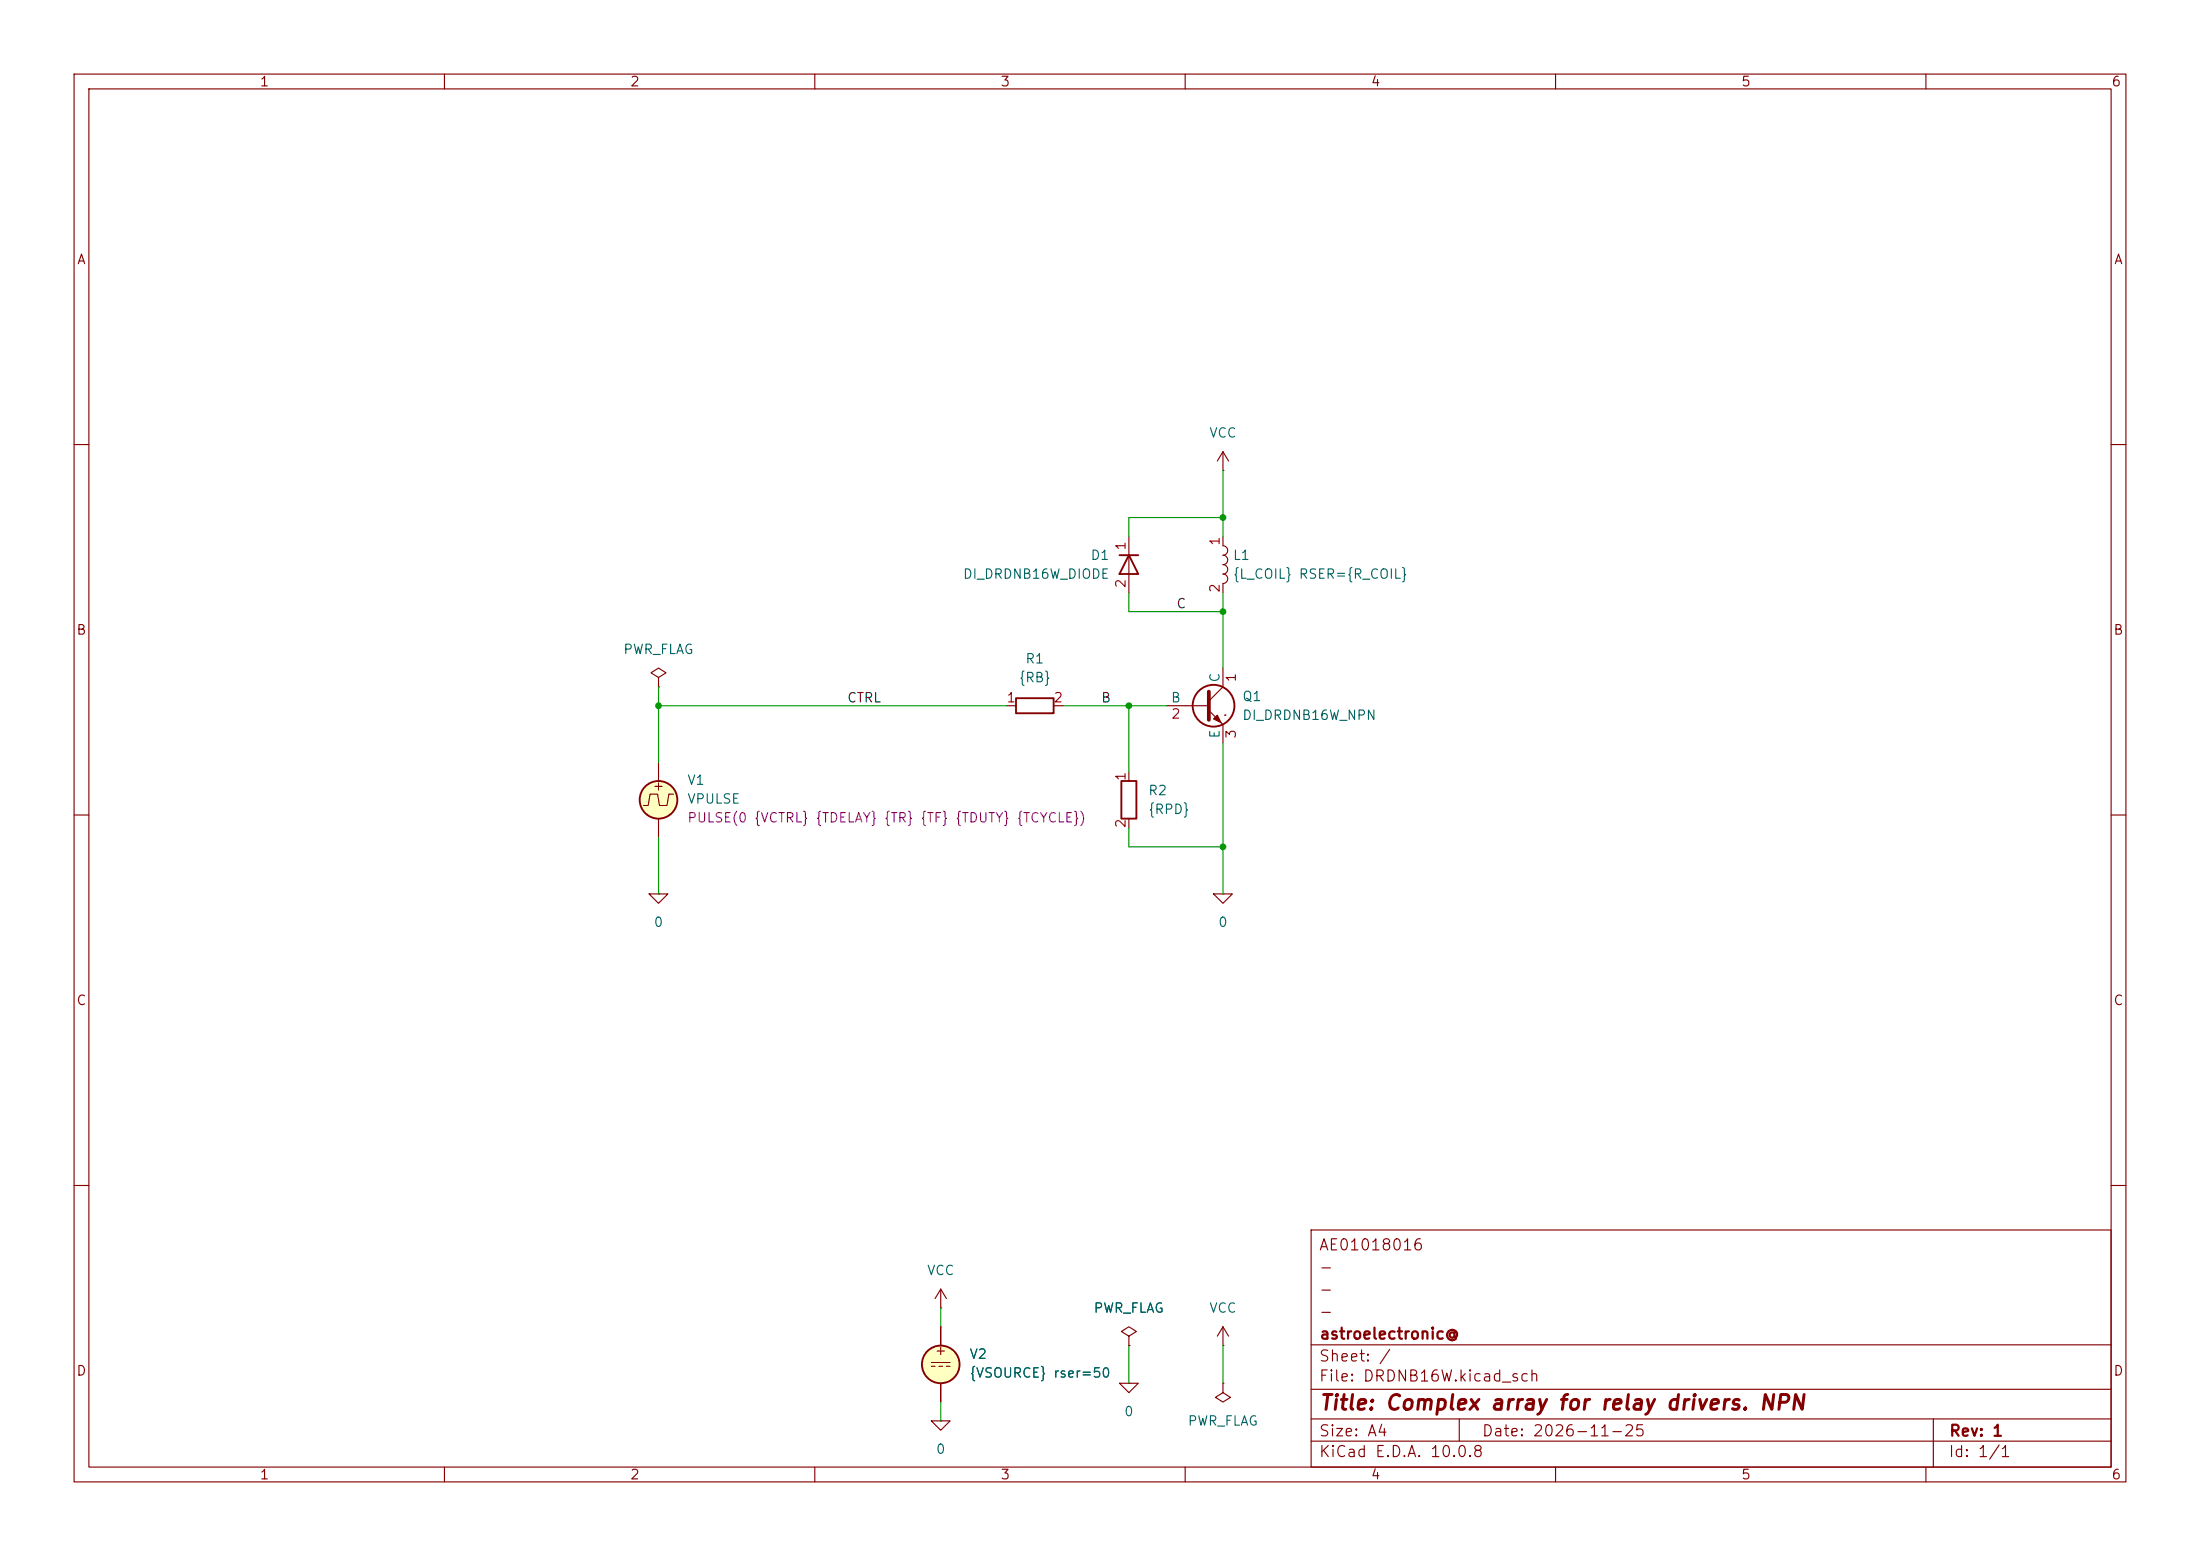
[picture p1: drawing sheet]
(kicad_sch
 (version 20260306)
 (generator "eeschema")
 (generator_version "10.0")
 (paper "A4")
 (title_block
  (title "Complex array for relay drivers. NPN")
  (date "2026-11-25")
  (rev "1")
  (company "astroelectronic@")
  (comment 1 "-")
  (comment 2 "-")
  (comment 3 "-")
  (comment 4 "AE01018016"))
 (lib_symbols
  (symbol "DRDNB16W:0"
   (power global)
   (pin_numbers (hide yes))
   (pin_names
    (offset 0) (hide yes)) (exclude_from_sim no) (in_bom yes) (on_board yes)
   (in_pos_files yes)
   (duplicate_pin_numbers_are_jumpers no)
   (property "Reference" "#GND" (at 0 -5.08 0) (show_name no) (do_not_autoplace no) (hide yes) (effects (font (size 1.27 1.27))))
   (property "Value" "0" (at 0 -2.54 0) (show_name no) (do_not_autoplace no) (effects (font (size 1.27 1.27))))
   (property "Footprint" "" (at 0 0 0) (show_name no) (do_not_autoplace no) (hide yes) (effects (font (size 1.27 1.27))))
   (property "Datasheet" "https://ngspice.sourceforge.io/docs/ngspice-html-manual/manual.xhtml#subsec_Circuit_elements__device" (at 0 -10.16 0) (show_name no) (do_not_autoplace no) (hide yes) (effects (font (size 1.27 1.27))))
   (property "Description" "0V reference potential for simulation" (at 0 -7.62 0) (show_name no) (do_not_autoplace no) (hide yes) (effects (font (size 1.27 1.27))))
   (symbol "0_0_1"
    (polyline (pts (xy -1.27 0) (xy 0 -1.27) (xy 1.27 0) (xy -1.27 0)) (stroke (width 0) (type default)) (fill (type none))))
   (symbol "0_1_1"
    (pin power_in line (at 0 0 0) (length 0) (name "" (effects (font (size 1.016 1.016)))) (number "1" (effects (font (size 1.016 1.016))))))
   (embedded_fonts no))
  (symbol "DRDNB16W:D"
   (pin_names
    (offset 1.016) (hide yes)) (exclude_from_sim no) (in_bom yes) (on_board yes)
   (in_pos_files yes)
   (duplicate_pin_numbers_are_jumpers no)
   (property "Reference" "D" (at 0 2.54 0) (show_name no) (do_not_autoplace no) (effects (font (size 1.27 1.27))))
   (property "Value" "D" (at 0 -2.54 0) (show_name no) (do_not_autoplace no) (effects (font (size 1.27 1.27))))
   (property "Footprint" "" (at 0 0 0) (show_name no) (do_not_autoplace no) (hide yes) (effects (font (size 1.27 1.27))))
   (property "Datasheet" "https://ngspice.sourceforge.io/docs/ngspice-html-manual/manual.xhtml#cha_DIODEs" (at 0 0 0) (show_name no) (do_not_autoplace no) (hide yes) (effects (font (size 1.27 1.27))))
   (property "Description" "Diode for simulation or PCB" (at 0 0 0) (show_name no) (do_not_autoplace no) (hide yes) (effects (font (size 1.27 1.27))))
   (property "Sim.Device" "D" (at 0 0 0) (show_name no) (do_not_autoplace no) (hide yes) (effects (font (size 1.27 1.27))))
   (property "Sim.Pins" "1=K 2=A" (at 0 0 0) (show_name no) (do_not_autoplace no) (hide yes) (effects (font (size 1.27 1.27))))
   (property "Sim.Params" "rs=50m cjo=10p" (at 0 0 0) (show_name no) (do_not_autoplace no) (hide yes) (effects (font (size 1.27 1.27))))
   (symbol "D_0_1"
    (polyline (pts (xy -1.27 1.27) (xy -1.27 -1.27)) (stroke (width 0.254) (type default)) (fill (type none)))
    (polyline (pts (xy 1.27 1.27) (xy 1.27 -1.27) (xy -1.27 0) (xy 1.27 1.27)) (stroke (width 0.254) (type default)) (fill (type none)))
    (polyline (pts (xy 1.27 0) (xy -1.27 0)) (stroke (width 0) (type default)) (fill (type none))))
   (symbol "D_1_1"
    (pin passive line (at -3.81 0 0) (length 2.54) (name "K" (effects (font (size 1.27 1.27)))) (number "1" (effects (font (size 1.27 1.27)))))
    (pin passive line (at 3.81 0 180) (length 2.54) (name "A" (effects (font (size 1.27 1.27)))) (number "2" (effects (font (size 1.27 1.27))))))
   (embedded_fonts no))
  (symbol "DRDNB16W:L"
   (pin_names
    (offset 1.016) (hide yes)) (exclude_from_sim no) (in_bom yes) (on_board yes)
   (in_pos_files yes)
   (duplicate_pin_numbers_are_jumpers no)
   (property "Reference" "L" (at -1.27 0 90) (show_name no) (do_not_autoplace no) (effects (font (size 1.27 1.27))))
   (property "Value" "L" (at 1.905 0 90) (show_name no) (do_not_autoplace no) (effects (font (size 1.27 1.27))))
   (property "Footprint" "" (at 0 0 0) (show_name no) (do_not_autoplace no) (hide yes) (effects (font (size 1.27 1.27))))
   (property "Datasheet" "" (at 0 0 0) (show_name no) (do_not_autoplace no) (hide yes) (effects (font (size 1.27 1.27))))
   (property "Description" "Inductor" (at 0 0 0) (show_name no) (do_not_autoplace no) (hide yes) (effects (font (size 1.27 1.27))))
   (symbol "L_0_1"
    (arc (start 0 2.54) (mid 0.6323 1.905) (end 0 1.27) (stroke (width 0) (type default)) (fill (type none)))
    (arc (start 0 1.27) (mid 0.6323 0.635) (end 0 0) (stroke (width 0) (type default)) (fill (type none)))
    (arc (start 0 0) (mid 0.6323 -0.635) (end 0 -1.27) (stroke (width 0) (type default)) (fill (type none)))
    (arc (start 0 -1.27) (mid 0.6323 -1.905) (end 0 -2.54) (stroke (width 0) (type default)) (fill (type none))))
   (symbol "L_1_1"
    (pin passive line (at 0 3.81 270) (length 1.27) (name "1" (effects (font (size 1.27 1.27)))) (number "1" (effects (font (size 1.27 1.27)))))
    (pin passive line (at 0 -3.81 90) (length 1.27) (name "2" (effects (font (size 1.27 1.27)))) (number "2" (effects (font (size 1.27 1.27))))))
   (embedded_fonts no))
  (symbol "DRDNB16W:NPN"
   (pin_names
    (offset 0)) (exclude_from_sim no) (in_bom yes) (on_board yes)
   (in_pos_files yes)
   (duplicate_pin_numbers_are_jumpers no)
   (property "Reference" "Q" (at -2.54 7.62 0) (show_name no) (do_not_autoplace no) (effects (font (size 1.27 1.27))))
   (property "Value" "NPN" (at -2.54 5.08 0) (show_name no) (do_not_autoplace no) (effects (font (size 1.27 1.27))))
   (property "Footprint" "" (at 63.5 0 0) (show_name no) (do_not_autoplace no) (hide yes) (effects (font (size 1.27 1.27))))
   (property "Datasheet" "https://ngspice.sourceforge.io/docs/ngspice-html-manual/manual.xhtml#cha_BJTs" (at 63.5 0 0) (show_name no) (do_not_autoplace no) (hide yes) (effects (font (size 1.27 1.27))))
   (property "Description" "Bipolar transistor symbol for simulation only, substrate tied to the emitter" (at 0 0 0) (show_name no) (do_not_autoplace no) (hide yes) (effects (font (size 1.27 1.27))))
   (property "Sim.Device" "NPN" (at 0 0 0) (show_name no) (do_not_autoplace no) (hide yes) (effects (font (size 1.27 1.27))))
   (property "Sim.Type" "GUMMELPOON" (at 0 0 0) (show_name no) (do_not_autoplace no) (hide yes) (effects (font (size 1.27 1.27))))
   (property "Sim.Pins" "1=C 2=B 3=E" (at 0 0 0) (show_name no) (do_not_autoplace no) (hide yes) (effects (font (size 1.27 1.27))))
   (symbol "NPN_0_1"
    (polyline (pts (xy -2.54 0) (xy 0.635 0)) (stroke (width 0.1524) (type default)) (fill (type none)))
    (polyline (pts (xy 0.635 1.905) (xy 0.635 -1.905) (xy 0.635 -1.905)) (stroke (width 0.508) (type default)) (fill (type none)))
    (polyline (pts (xy 0.635 0.635) (xy 2.54 2.54)) (stroke (width 0) (type default)) (fill (type none)))
    (polyline (pts (xy 0.635 -0.635) (xy 2.54 -2.54) (xy 2.54 -2.54)) (stroke (width 0) (type default)) (fill (type none)))
    (circle (center 1.27 0) (radius 2.8194) (stroke (width 0.254) (type default)) (fill (type none)))
    (polyline (pts (xy 1.27 -1.778) (xy 1.778 -1.27) (xy 2.286 -2.286) (xy 1.27 -1.778) (xy 1.27 -1.778)) (stroke (width 0) (type default)) (fill (type outline)))
    (polyline (pts (xy 2.794 -1.27) (xy 2.794 -1.27)) (stroke (width 0.1524) (type default)) (fill (type none)))
    (polyline (pts (xy 2.794 -1.27) (xy 2.794 -1.27)) (stroke (width 0.1524) (type default)) (fill (type none))))
   (symbol "NPN_1_1"
    (pin open_collector line (at 2.54 5.08 270) (length 2.54) (name "C" (effects (font (size 1.27 1.27)))) (number "1" (effects (font (size 1.27 1.27)))))
    (pin input line (at -5.08 0 0) (length 2.54) (name "B" (effects (font (size 1.27 1.27)))) (number "2" (effects (font (size 1.27 1.27)))))
    (pin open_emitter line (at 2.54 -5.08 90) (length 2.54) (name "E" (effects (font (size 1.27 1.27)))) (number "3" (effects (font (size 1.27 1.27))))))
   (embedded_fonts no))
  (symbol "DRDNB16W:PWR_FLAG"
   (power global)
   (pin_numbers (hide yes))
   (pin_names
    (offset 0) (hide yes)) (exclude_from_sim no) (in_bom yes) (on_board yes)
   (in_pos_files yes)
   (duplicate_pin_numbers_are_jumpers no)
   (property "Reference" "#FLG" (at 0 1.905 0) (show_name no) (do_not_autoplace no) (hide yes) (effects (font (size 1.27 1.27))))
   (property "Value" "PWR_FLAG" (at 0 3.81 0) (show_name no) (do_not_autoplace no) (effects (font (size 1.27 1.27))))
   (property "Footprint" "" (at 0 0 0) (show_name no) (do_not_autoplace no) (hide yes) (effects (font (size 1.27 1.27))))
   (property "Datasheet" "" (at 0 0 0) (show_name no) (do_not_autoplace no) (hide yes) (effects (font (size 1.27 1.27))))
   (property "Description" "Special symbol for telling ERC where power comes from" (at 0 0 0) (show_name no) (do_not_autoplace no) (hide yes) (effects (font (size 1.27 1.27))))
   (symbol "PWR_FLAG_0_0"
    (pin power_out line (at 0 0 90) (length 0) (name "" (effects (font (size 1.27 1.27)))) (number "1" (effects (font (size 1.27 1.27))))))
   (symbol "PWR_FLAG_0_1"
    (polyline (pts (xy 0 0) (xy 0 1.27) (xy -1.016 1.905) (xy 0 2.54) (xy 1.016 1.905) (xy 0 1.27)) (stroke (width 0) (type default)) (fill (type none))))
   (embedded_fonts no))
  (symbol "DRDNB16W:R"
   (pin_names
    (offset 0)) (exclude_from_sim no) (in_bom yes) (on_board yes)
   (in_pos_files yes)
   (duplicate_pin_numbers_are_jumpers no)
   (property "Reference" "R" (at 2.032 0 90) (show_name no) (do_not_autoplace no) (effects (font (size 1.27 1.27))))
   (property "Value" "R" (at 0 0 90) (show_name no) (do_not_autoplace no) (effects (font (size 1.27 1.27))))
   (property "Footprint" "" (at -1.778 0 90) (show_name no) (do_not_autoplace no) (hide yes) (effects (font (size 1.27 1.27))))
   (property "Datasheet" "" (at 0 0 0) (show_name no) (do_not_autoplace no) (hide yes) (effects (font (size 1.27 1.27))))
   (property "Description" "Resistor" (at 0 0 0) (show_name no) (do_not_autoplace no) (hide yes) (effects (font (size 1.27 1.27))))
   (symbol "R_0_1"
    (rectangle (start -1.016 -2.54) (end 1.016 2.54) (stroke (width 0.254) (type default)) (fill (type none))))
   (symbol "R_1_1"
    (pin passive line (at 0 3.81 270) (length 1.27) (name "" (effects (font (size 1.27 1.27)))) (number "1" (effects (font (size 1.27 1.27)))))
    (pin passive line (at 0 -3.81 90) (length 1.27) (name "" (effects (font (size 1.27 1.27)))) (number "2" (effects (font (size 1.27 1.27))))))
   (embedded_fonts no))
  (symbol "DRDNB16W:VCC"
   (power global)
   (pin_numbers (hide yes))
   (pin_names
    (offset 0) (hide yes)) (exclude_from_sim no) (in_bom yes) (on_board yes)
   (in_pos_files yes)
   (duplicate_pin_numbers_are_jumpers no)
   (property "Reference" "#PWR" (at 0 -3.81 0) (show_name no) (do_not_autoplace no) (hide yes) (effects (font (size 1.27 1.27))))
   (property "Value" "VCC" (at 0 3.556 0) (show_name no) (do_not_autoplace no) (effects (font (size 1.27 1.27))))
   (property "Footprint" "" (at 0 0 0) (show_name no) (do_not_autoplace no) (hide yes) (effects (font (size 1.27 1.27))))
   (property "Datasheet" "" (at 0 0 0) (show_name no) (do_not_autoplace no) (hide yes) (effects (font (size 1.27 1.27))))
   (property "Description" "Power symbol creates a global label with name \"VCC\"" (at 0 0 0) (show_name no) (do_not_autoplace no) (hide yes) (effects (font (size 1.27 1.27))))
   (symbol "VCC_0_1"
    (polyline (pts (xy -0.762 1.27) (xy 0 2.54)) (stroke (width 0) (type default)) (fill (type none)))
    (polyline (pts (xy 0 2.54) (xy 0.762 1.27)) (stroke (width 0) (type default)) (fill (type none)))
    (polyline (pts (xy 0 0) (xy 0 2.54)) (stroke (width 0) (type default)) (fill (type none))))
   (symbol "VCC_1_1"
    (pin power_in line (at 0 0 90) (length 0) (name "" (effects (font (size 1.27 1.27)))) (number "1" (effects (font (size 1.27 1.27))))))
   (embedded_fonts no))
  (symbol "DRDNB16W:VDC"
   (pin_numbers (hide yes))
   (pin_names
    (offset 0.0254)) (exclude_from_sim no) (in_bom yes) (on_board yes)
   (in_pos_files yes)
   (duplicate_pin_numbers_are_jumpers no)
   (property "Reference" "V" (at 2.54 2.54 0) (show_name no) (do_not_autoplace no) (effects (font (size 1.27 1.27)) (justify left)))
   (property "Value" "1" (at 2.54 0 0) (show_name no) (do_not_autoplace no) (effects (font (size 1.27 1.27)) (justify left)))
   (property "Footprint" "" (at 0 0 0) (show_name no) (do_not_autoplace no) (hide yes) (effects (font (size 1.27 1.27))))
   (property "Datasheet" "https://ngspice.sourceforge.io/docs/ngspice-html-manual/manual.xhtml#sec_Independent_Sources_for" (at 0 0 0) (show_name no) (do_not_autoplace no) (hide yes) (effects (font (size 1.27 1.27))))
   (property "Description" "Voltage source, DC" (at 0 0 0) (show_name no) (do_not_autoplace no) (hide yes) (effects (font (size 1.27 1.27))))
   (property "Sim.Pins" "1=+ 2=-" (at 0 0 0) (show_name no) (do_not_autoplace no) (hide yes) (effects (font (size 1.27 1.27))))
   (property "Sim.Type" "DC" (at 0 0 0) (show_name no) (do_not_autoplace no) (hide yes) (effects (font (size 1.27 1.27))))
   (property "Sim.Device" "V" (at 0 0 0) (show_name no) (do_not_autoplace no) (hide yes) (effects (font (size 1.27 1.27)) (justify left)))
   (symbol "VDC_0_0"
    (polyline (pts (xy -1.27 0.254) (xy 1.27 0.254)) (stroke (width 0) (type default)) (fill (type none)))
    (polyline (pts (xy -0.762 -0.254) (xy -1.27 -0.254)) (stroke (width 0) (type default)) (fill (type none)))
    (polyline (pts (xy 0.254 -0.254) (xy -0.254 -0.254)) (stroke (width 0) (type default)) (fill (type none)))
    (polyline (pts (xy 1.27 -0.254) (xy 0.762 -0.254)) (stroke (width 0) (type default)) (fill (type none)))
    (text "+" (at 0 1.905 0) (effects (font (size 1.27 1.27)))))
   (symbol "VDC_0_1"
    (circle (center 0 0) (radius 2.54) (stroke (width 0.254) (type default)) (fill (type background))))
   (symbol "VDC_1_1"
    (pin passive line (at 0 5.08 270) (length 2.54) (name "" (effects (font (size 1.27 1.27)))) (number "1" (effects (font (size 1.27 1.27)))))
    (pin passive line (at 0 -5.08 90) (length 2.54) (name "" (effects (font (size 1.27 1.27)))) (number "2" (effects (font (size 1.27 1.27))))))
   (embedded_fonts no))
  (symbol "DRDNB16W:VPULSE"
   (pin_numbers (hide yes))
   (pin_names
    (offset 0.0254)) (exclude_from_sim no) (in_bom yes) (on_board yes)
   (in_pos_files yes)
   (duplicate_pin_numbers_are_jumpers no)
   (property "Reference" "V" (at 2.54 2.54 0) (show_name no) (do_not_autoplace no) (effects (font (size 1.27 1.27)) (justify left)))
   (property "Value" "VPULSE" (at 2.54 0 0) (show_name no) (do_not_autoplace no) (effects (font (size 1.27 1.27)) (justify left)))
   (property "Footprint" "" (at 0 0 0) (show_name no) (do_not_autoplace no) (hide yes) (effects (font (size 1.27 1.27))))
   (property "Datasheet" "https://ngspice.sourceforge.io/docs/ngspice-html-manual/manual.xhtml#sec_Independent_Sources_for" (at 0 0 0) (show_name no) (do_not_autoplace no) (hide yes) (effects (font (size 1.27 1.27))))
   (property "Description" "Voltage source, pulse" (at 0 0 0) (show_name no) (do_not_autoplace no) (hide yes) (effects (font (size 1.27 1.27))))
   (property "Sim.Pins" "1=+ 2=-" (at 0 0 0) (show_name no) (do_not_autoplace no) (hide yes) (effects (font (size 1.27 1.27))))
   (property "Sim.Type" "PULSE" (at 0 0 0) (show_name no) (do_not_autoplace no) (hide yes) (effects (font (size 1.27 1.27))))
   (property "Sim.Device" "V" (at 0 0 0) (show_name no) (do_not_autoplace no) (hide yes) (effects (font (size 1.27 1.27)) (justify left)))
   (property "Sim.Params" "y1=0 y2=1 td=2n tr=2n tf=2n tw=50n per=100n" (at 2.54 -2.54 0) (show_name no) (do_not_autoplace no) (effects (font (size 1.27 1.27)) (justify left)))
   (symbol "VPULSE_0_0"
    (polyline (pts (xy -2.032 -0.762) (xy -1.397 -0.762) (xy -1.143 0.762) (xy -0.127 0.762) (xy 0.127 -0.762) (xy 1.143 -0.762) (xy 1.397 0.762) (xy 2.032 0.762)) (stroke (width 0) (type default)) (fill (type none)))
    (text "+" (at 0 1.905 0) (effects (font (size 1.27 1.27)))))
   (symbol "VPULSE_0_1"
    (circle (center 0 0) (radius 2.54) (stroke (width 0.254) (type default)) (fill (type background))))
   (symbol "VPULSE_1_1"
    (pin passive line (at 0 5.08 270) (length 2.54) (name "" (effects (font (size 1.27 1.27)))) (number "1" (effects (font (size 1.27 1.27)))))
    (pin passive line (at 0 -5.08 90) (length 2.54) (name "" (effects (font (size 1.27 1.27)))) (number "2" (effects (font (size 1.27 1.27))))))
   (embedded_fonts no)))
 (junction
  (at 88.9 95.25)
  (diameter 0)
  (color 0 0 0 0))
 (junction
  (at 165.1 114.3)
  (diameter 0)
  (color 0 0 0 0))
 (junction
  (at 152.4 95.25)
  (diameter 0)
  (color 0 0 0 0))
 (junction
  (at 165.1 69.85)
  (diameter 0)
  (color 0 0 0 0))
 (junction
  (at 165.1 82.55)
  (diameter 0)
  (color 0 0 0 0))
 (wire
  (pts (xy 165.1 114.3) (xy 165.1 120.65))
  (stroke (width 0) (type default)))
 (wire
  (pts (xy 165.1 100.33) (xy 165.1 114.3))
  (stroke (width 0) (type default)))
 (wire
  (pts (xy 152.4 95.25) (xy 143.51 95.25))
  (stroke (width 0) (type default)))
 (wire
  (pts (xy 152.4 111.76) (xy 152.4 114.3))
  (stroke (width 0) (type default)))
 (wire
  (pts (xy 152.4 181.61) (xy 152.4 186.69))
  (stroke (width 0) (type default)))
 (wire
  (pts (xy 152.4 114.3) (xy 165.1 114.3))
  (stroke (width 0) (type default)))
 (wire
  (pts (xy 127 176.53) (xy 127 179.07))
  (stroke (width 0) (type default)))
 (wire
  (pts (xy 165.1 82.55) (xy 165.1 90.17))
  (stroke (width 0) (type default)))
 (wire
  (pts (xy 152.4 82.55) (xy 165.1 82.55))
  (stroke (width 0) (type default)))
 (wire
  (pts (xy 152.4 72.39) (xy 152.4 69.85))
  (stroke (width 0) (type default)))
 (wire
  (pts (xy 88.9 95.25) (xy 135.89 95.25))
  (stroke (width 0) (type default)))
 (wire
  (pts (xy 165.1 63.5) (xy 165.1 69.85))
  (stroke (width 0) (type default)))
 (wire
  (pts (xy 88.9 113.03) (xy 88.9 120.65))
  (stroke (width 0) (type default)))
 (wire
  (pts (xy 165.1 69.85) (xy 165.1 72.39))
  (stroke (width 0) (type default)))
 (wire
  (pts (xy 152.4 80.01) (xy 152.4 82.55))
  (stroke (width 0) (type default)))
 (wire
  (pts (xy 152.4 95.25) (xy 157.48 95.25))
  (stroke (width 0) (type default)))
 (wire
  (pts (xy 88.9 92.71) (xy 88.9 95.25))
  (stroke (width 0) (type default)))
 (wire
  (pts (xy 88.9 102.87) (xy 88.9 95.25))
  (stroke (width 0) (type default)))
 (wire
  (pts (xy 152.4 104.14) (xy 152.4 95.25))
  (stroke (width 0) (type default)))
 (wire
  (pts (xy 165.1 80.01) (xy 165.1 82.55))
  (stroke (width 0) (type default)))
 (wire
  (pts (xy 127 189.23) (xy 127 191.77))
  (stroke (width 0) (type default)))
 (wire
  (pts (xy 165.1 181.61) (xy 165.1 186.69))
  (stroke (width 0) (type default)))
 (wire
  (pts (xy 152.4 69.85) (xy 165.1 69.85))
  (stroke (width 0) (type default)))
 (label "B"
  (at 148.59 95.25 0)
  (effects (font (size 1.27 1.27)) (justify left bottom)))
 (label "CTRL"
  (at 114.3 95.25 0)
  (effects (font (size 1.27 1.27)) (justify left bottom)))
 (label "C"
  (at 158.75 82.55 0)
  (effects (font (size 1.27 1.27)) (justify left bottom)))
 (symbol
  (lib_id "DRDNB16W:L")
  (at 165.1 76.2 0)
  (unit 1)
  (body_style 1)
  (exclude_from_sim no)
  (in_bom yes)
  (on_board yes)
  (in_pos_files yes)
  (dnp no)
  (fields_autoplaced yes)
  (property "Reference" "L1" (at 166.37 74.9299 0) (show_name no) (do_not_autoplace no) (effects (font (size 1.27 1.27)) (justify left)))
  (property "Value" "{L_COIL} RSER={R_COIL}" (at 166.37 77.4699 0) (show_name no) (do_not_autoplace no) (effects (font (size 1.27 1.27)) (justify left)))
  (property "Footprint" "" (at 165.1 76.2 0) (hide yes) (show_name no) (do_not_autoplace no) (effects (font (size 1.27 1.27))))
  (property "Datasheet" "" (at 165.1 76.2 0) (hide yes) (show_name no) (do_not_autoplace no) (effects (font (size 1.27 1.27))))
  (property "Description" "Inductor" (at 165.1 76.2 0) (hide yes) (show_name no) (do_not_autoplace no) (effects (font (size 1.27 1.27))))
  (pin "1")
  (pin "2"))
 (symbol
  (lib_id "DRDNB16W:R")
  (at 139.7 95.25 90)
  (unit 1)
  (body_style 1)
  (exclude_from_sim no)
  (in_bom yes)
  (on_board yes)
  (in_pos_files yes)
  (dnp no)
  (fields_autoplaced yes)
  (property "Reference" "R1" (at 139.7 88.9 90) (show_name no) (do_not_autoplace no) (effects (font (size 1.27 1.27))))
  (property "Value" "{RB}" (at 139.7 91.44 90) (show_name no) (do_not_autoplace no) (effects (font (size 1.27 1.27))))
  (property "Footprint" "" (at 139.7 97.028 90) (hide yes) (show_name no) (do_not_autoplace no) (effects (font (size 1.27 1.27))))
  (property "Datasheet" "" (at 139.7 95.25 0) (hide yes) (show_name no) (do_not_autoplace no) (effects (font (size 1.27 1.27))))
  (property "Description" "Resistor" (at 139.7 95.25 0) (hide yes) (show_name no) (do_not_autoplace no) (effects (font (size 1.27 1.27))))
  (pin "2")
  (pin "1"))
 (symbol
  (lib_id "DRDNB16W:VCC")
  (at 127 176.53 0)
  (unit 1)
  (body_style 1)
  (exclude_from_sim no)
  (in_bom yes)
  (on_board yes)
  (in_pos_files yes)
  (dnp no)
  (fields_autoplaced yes)
  (property "Reference" "#PWR01" (at 127 180.34 0) (hide yes) (show_name no) (do_not_autoplace no) (effects (font (size 1.27 1.27))))
  (property "Value" "VCC" (at 127 171.45 0) (show_name no) (do_not_autoplace no) (effects (font (size 1.27 1.27))))
  (property "Footprint" "" (at 127 176.53 0) (hide yes) (show_name no) (do_not_autoplace no) (effects (font (size 1.27 1.27))))
  (property "Datasheet" "" (at 127 176.53 0) (hide yes) (show_name no) (do_not_autoplace no) (effects (font (size 1.27 1.27))))
  (property "Description" "Power symbol creates a global label with name \"VCC\"" (at 127 176.53 0) (hide yes) (show_name no) (do_not_autoplace no) (effects (font (size 1.27 1.27))))
  (pin "1"))
 (symbol
  (lib_id "DRDNB16W:0")
  (at 88.9 120.65 0)
  (unit 1)
  (body_style 1)
  (exclude_from_sim no)
  (in_bom yes)
  (on_board yes)
  (in_pos_files yes)
  (dnp no)
  (fields_autoplaced yes)
  (property "Reference" "#GND03" (at 88.9 125.73 0) (hide yes) (show_name no) (do_not_autoplace no) (effects (font (size 1.27 1.27))))
  (property "Value" "0" (at 88.9 124.46 0) (show_name no) (do_not_autoplace no) (effects (font (size 1.27 1.27))))
  (property "Footprint" "" (at 88.9 120.65 0) (hide yes) (show_name no) (do_not_autoplace no) (effects (font (size 1.27 1.27))))
  (property "Datasheet" "https://ngspice.sourceforge.io/docs/ngspice-html-manual/manual.xhtml#subsec_Circuit_elements__device" (at 88.9 130.81 0) (hide yes) (show_name no) (do_not_autoplace no) (effects (font (size 1.27 1.27))))
  (property "Description" "0V reference potential for simulation" (at 88.9 128.27 0) (hide yes) (show_name no) (do_not_autoplace no) (effects (font (size 1.27 1.27))))
  (pin "1"))
 (symbol
  (lib_id "DRDNB16W:0")
  (at 165.1 120.65 0)
  (unit 1)
  (body_style 1)
  (exclude_from_sim no)
  (in_bom yes)
  (on_board yes)
  (in_pos_files yes)
  (dnp no)
  (fields_autoplaced yes)
  (property "Reference" "#GND02" (at 165.1 125.73 0) (hide yes) (show_name no) (do_not_autoplace no) (effects (font (size 1.27 1.27))))
  (property "Value" "0" (at 165.1 124.46 0) (show_name no) (do_not_autoplace no) (effects (font (size 1.27 1.27))))
  (property "Footprint" "" (at 165.1 120.65 0) (hide yes) (show_name no) (do_not_autoplace no) (effects (font (size 1.27 1.27))))
  (property "Datasheet" "https://ngspice.sourceforge.io/docs/ngspice-html-manual/manual.xhtml#subsec_Circuit_elements__device" (at 165.1 130.81 0) (hide yes) (show_name no) (do_not_autoplace no) (effects (font (size 1.27 1.27))))
  (property "Description" "0V reference potential for simulation" (at 165.1 128.27 0) (hide yes) (show_name no) (do_not_autoplace no) (effects (font (size 1.27 1.27))))
  (pin "1"))
 (symbol
  (lib_id "DRDNB16W:R")
  (at 152.4 107.95 0)
  (unit 1)
  (body_style 1)
  (exclude_from_sim no)
  (in_bom yes)
  (on_board yes)
  (in_pos_files yes)
  (dnp no)
  (fields_autoplaced yes)
  (property "Reference" "R2" (at 154.94 106.6799 0) (show_name no) (do_not_autoplace no) (effects (font (size 1.27 1.27)) (justify left)))
  (property "Value" "{RPD}" (at 154.94 109.2199 0) (show_name no) (do_not_autoplace no) (effects (font (size 1.27 1.27)) (justify left)))
  (property "Footprint" "" (at 150.622 107.95 90) (hide yes) (show_name no) (do_not_autoplace no) (effects (font (size 1.27 1.27))))
  (property "Datasheet" "" (at 152.4 107.95 0) (hide yes) (show_name no) (do_not_autoplace no) (effects (font (size 1.27 1.27))))
  (property "Description" "Resistor" (at 152.4 107.95 0) (hide yes) (show_name no) (do_not_autoplace no) (effects (font (size 1.27 1.27))))
  (pin "2")
  (pin "1"))
 (symbol
  (lib_id "DRDNB16W:VPULSE")
  (at 88.9 107.95 0)
  (unit 1)
  (body_style 1)
  (exclude_from_sim no)
  (in_bom yes)
  (on_board yes)
  (in_pos_files yes)
  (dnp no)
  (fields_autoplaced yes)
  (property "Reference" "V1" (at 92.71 105.2801 0) (show_name no) (do_not_autoplace no) (effects (font (size 1.27 1.27)) (justify left)))
  (property "Value" "VPULSE" (at 92.71 107.8201 0) (show_name no) (do_not_autoplace no) (effects (font (size 1.27 1.27)) (justify left)))
  (property "Footprint" "" (at 88.9 107.95 0) (hide yes) (show_name no) (do_not_autoplace no) (effects (font (size 1.27 1.27))))
  (property "Datasheet" "https://ngspice.sourceforge.io/docs/ngspice-html-manual/manual.xhtml#sec_Independent_Sources_for" (at 88.9 107.95 0) (hide yes) (show_name no) (do_not_autoplace no) (effects (font (size 1.27 1.27))))
  (property "Description" "Voltage source, pulse" (at 88.9 107.95 0) (hide yes) (show_name no) (do_not_autoplace no) (effects (font (size 1.27 1.27))))
  (property "Sim.Pins" "1=+ 2=-" (at 88.9 107.95 0) (hide yes) (show_name no) (do_not_autoplace no) (effects (font (size 1.27 1.27))))
  (property "Sim.Type" "PULSE" (at 88.9 107.95 0) (hide yes) (show_name no) (do_not_autoplace no) (effects (font (size 1.27 1.27))))
  (property "Sim.Device" "V" (at 88.9 107.95 0) (hide yes) (show_name no) (do_not_autoplace no) (effects (font (size 1.27 1.27)) (justify left)))
  (property "Sim.Params" "PULSE(0 {VCTRL} {TDELAY} {TR} {TF} {TDUTY} {TCYCLE})" (at 92.71 110.3601 0) (show_name no) (do_not_autoplace no) (effects (font (size 1.27 1.27)) (justify left)))
  (pin "1")
  (pin "2"))
 (symbol
  (lib_id "DRDNB16W:NPN")
  (at 162.56 95.25 0)
  (unit 1)
  (body_style 1)
  (exclude_from_sim no)
  (in_bom yes)
  (on_board yes)
  (in_pos_files yes)
  (dnp no)
  (fields_autoplaced yes)
  (property "Reference" "Q1" (at 167.64 93.9799 0) (show_name no) (do_not_autoplace no) (effects (font (size 1.27 1.27)) (justify left)))
  (property "Value" "DI_DRDNB16W_NPN" (at 167.64 96.5199 0) (show_name no) (do_not_autoplace no) (effects (font (size 1.27 1.27)) (justify left)))
  (property "Footprint" "" (at 226.06 95.25 0) (hide yes) (show_name no) (do_not_autoplace no) (effects (font (size 1.27 1.27))))
  (property "Datasheet" "https://ngspice.sourceforge.io/docs/ngspice-html-manual/manual.xhtml#cha_BJTs" (at 226.06 95.25 0) (hide yes) (show_name no) (do_not_autoplace no) (effects (font (size 1.27 1.27))))
  (property "Description" "Bipolar transistor symbol for simulation only, substrate tied to the emitter" (at 162.56 95.25 0) (hide yes) (show_name no) (do_not_autoplace no) (effects (font (size 1.27 1.27))))
  (property "Sim.Device" "NPN" (at 162.56 95.25 0) (hide yes) (show_name no) (do_not_autoplace no) (effects (font (size 1.27 1.27))))
  (property "Sim.Type" "GUMMELPOON" (at 162.56 95.25 0) (hide yes) (show_name no) (do_not_autoplace no) (effects (font (size 1.27 1.27))))
  (property "Sim.Pins" "1=C 2=B 3=E" (at 162.56 95.25 0) (hide yes) (show_name no) (do_not_autoplace no) (effects (font (size 1.27 1.27))))
  (property "Sim.Library" "DRDNB16W.spice.txt" (at 162.56 95.25 0) (hide yes) (show_name no) (do_not_autoplace no) (effects (font (size 1.27 1.27))))
  (property "Sim.Name" "DI_DRDNB16W_NPN" (at 162.56 95.25 0) (hide yes) (show_name no) (do_not_autoplace no) (effects (font (size 1.27 1.27))))
  (pin "2")
  (pin "3")
  (pin "1"))
 (symbol
  (lib_id "DRDNB16W:VCC")
  (at 165.1 181.61 0)
  (unit 1)
  (body_style 1)
  (exclude_from_sim no)
  (in_bom yes)
  (on_board yes)
  (in_pos_files yes)
  (dnp no)
  (fields_autoplaced yes)
  (property "Reference" "#PWR02" (at 165.1 185.42 0) (hide yes) (show_name no) (do_not_autoplace no) (effects (font (size 1.27 1.27))))
  (property "Value" "VCC" (at 165.1 176.53 0) (show_name no) (do_not_autoplace no) (effects (font (size 1.27 1.27))))
  (property "Footprint" "" (at 165.1 181.61 0) (hide yes) (show_name no) (do_not_autoplace no) (effects (font (size 1.27 1.27))))
  (property "Datasheet" "" (at 165.1 181.61 0) (hide yes) (show_name no) (do_not_autoplace no) (effects (font (size 1.27 1.27))))
  (property "Description" "Power symbol creates a global label with name \"VCC\"" (at 165.1 181.61 0) (hide yes) (show_name no) (do_not_autoplace no) (effects (font (size 1.27 1.27))))
  (pin "1"))
 (symbol
  (lib_id "DRDNB16W:PWR_FLAG")
  (at 152.4 181.61 0)
  (unit 1)
  (body_style 1)
  (exclude_from_sim no)
  (in_bom yes)
  (on_board yes)
  (in_pos_files yes)
  (dnp no)
  (fields_autoplaced yes)
  (property "Reference" "#FLG01" (at 152.4 179.705 0) (hide yes) (show_name no) (do_not_autoplace no) (effects (font (size 1.27 1.27))))
  (property "Value" "PWR_FLAG" (at 152.4 176.53 0) (show_name no) (do_not_autoplace no) (effects (font (size 1.27 1.27))))
  (property "Footprint" "" (at 152.4 181.61 0) (hide yes) (show_name no) (do_not_autoplace no) (effects (font (size 1.27 1.27))))
  (property "Datasheet" "" (at 152.4 181.61 0) (hide yes) (show_name no) (do_not_autoplace no) (effects (font (size 1.27 1.27))))
  (property "Description" "Special symbol for telling ERC where power comes from" (at 152.4 181.61 0) (hide yes) (show_name no) (do_not_autoplace no) (effects (font (size 1.27 1.27))))
  (pin "1"))
 (symbol
  (lib_id "DRDNB16W:VDC")
  (at 127 184.15 0)
  (unit 1)
  (body_style 1)
  (exclude_from_sim no)
  (in_bom yes)
  (on_board yes)
  (in_pos_files yes)
  (dnp no)
  (fields_autoplaced yes)
  (property "Reference" "V2" (at 130.81 182.7501 0) (show_name no) (do_not_autoplace no) (effects (font (size 1.27 1.27)) (justify left)))
  (property "Value" "{VSOURCE} rser=50" (at 130.81 185.2901 0) (show_name no) (do_not_autoplace no) (effects (font (size 1.27 1.27)) (justify left)))
  (property "Footprint" "" (at 127 184.15 0) (hide yes) (show_name no) (do_not_autoplace no) (effects (font (size 1.27 1.27))))
  (property "Datasheet" "https://ngspice.sourceforge.io/docs/ngspice-html-manual/manual.xhtml#sec_Independent_Sources_for" (at 127 184.15 0) (hide yes) (show_name no) (do_not_autoplace no) (effects (font (size 1.27 1.27))))
  (property "Description" "Voltage source, DC" (at 127 184.15 0) (hide yes) (show_name no) (do_not_autoplace no) (effects (font (size 1.27 1.27))))
  (property "Sim.Pins" "1=+ 2=-" (at 127 184.15 0) (hide yes) (show_name no) (do_not_autoplace no) (effects (font (size 1.27 1.27))))
  (property "Sim.Type" "DC" (at 127 184.15 0) (hide yes) (show_name no) (do_not_autoplace no) (effects (font (size 1.27 1.27))))
  (property "Sim.Device" "V" (at 127 184.15 0) (hide yes) (show_name no) (do_not_autoplace no) (effects (font (size 1.27 1.27)) (justify left)))
  (pin "2")
  (pin "1"))
 (symbol
  (lib_id "DRDNB16W:PWR_FLAG")
  (at 88.9 92.71 0)
  (unit 1)
  (body_style 1)
  (exclude_from_sim no)
  (in_bom yes)
  (on_board yes)
  (in_pos_files yes)
  (dnp no)
  (fields_autoplaced yes)
  (property "Reference" "#FLG03" (at 88.9 90.805 0) (hide yes) (show_name no) (do_not_autoplace no) (effects (font (size 1.27 1.27))))
  (property "Value" "PWR_FLAG" (at 88.9 87.63 0) (show_name no) (do_not_autoplace no) (effects (font (size 1.27 1.27))))
  (property "Footprint" "" (at 88.9 92.71 0) (hide yes) (show_name no) (do_not_autoplace no) (effects (font (size 1.27 1.27))))
  (property "Datasheet" "" (at 88.9 92.71 0) (hide yes) (show_name no) (do_not_autoplace no) (effects (font (size 1.27 1.27))))
  (property "Description" "Special symbol for telling ERC where power comes from" (at 88.9 92.71 0) (hide yes) (show_name no) (do_not_autoplace no) (effects (font (size 1.27 1.27))))
  (pin "1"))
 (symbol
  (lib_id "DRDNB16W:0")
  (at 127 191.77 0)
  (unit 1)
  (body_style 1)
  (exclude_from_sim no)
  (in_bom yes)
  (on_board yes)
  (in_pos_files yes)
  (dnp no)
  (fields_autoplaced yes)
  (property "Reference" "#GND04" (at 127 196.85 0) (hide yes) (show_name no) (do_not_autoplace no) (effects (font (size 1.27 1.27))))
  (property "Value" "0" (at 127 195.58 0) (show_name no) (do_not_autoplace no) (effects (font (size 1.27 1.27))))
  (property "Footprint" "" (at 127 191.77 0) (hide yes) (show_name no) (do_not_autoplace no) (effects (font (size 1.27 1.27))))
  (property "Datasheet" "https://ngspice.sourceforge.io/docs/ngspice-html-manual/manual.xhtml#subsec_Circuit_elements__device" (at 127 201.93 0) (hide yes) (show_name no) (do_not_autoplace no) (effects (font (size 1.27 1.27))))
  (property "Description" "0V reference potential for simulation" (at 127 199.39 0) (hide yes) (show_name no) (do_not_autoplace no) (effects (font (size 1.27 1.27))))
  (pin "1"))
 (symbol
  (lib_id "DRDNB16W:VCC")
  (at 165.1 63.5 0)
  (unit 1)
  (body_style 1)
  (exclude_from_sim no)
  (in_bom yes)
  (on_board yes)
  (in_pos_files yes)
  (dnp no)
  (fields_autoplaced yes)
  (property "Reference" "#PWR03" (at 165.1 67.31 0) (hide yes) (show_name no) (do_not_autoplace no) (effects (font (size 1.27 1.27))))
  (property "Value" "VCC" (at 165.1 58.42 0) (show_name no) (do_not_autoplace no) (effects (font (size 1.27 1.27))))
  (property "Footprint" "" (at 165.1 63.5 0) (hide yes) (show_name no) (do_not_autoplace no) (effects (font (size 1.27 1.27))))
  (property "Datasheet" "" (at 165.1 63.5 0) (hide yes) (show_name no) (do_not_autoplace no) (effects (font (size 1.27 1.27))))
  (property "Description" "Power symbol creates a global label with name \"VCC\"" (at 165.1 63.5 0) (hide yes) (show_name no) (do_not_autoplace no) (effects (font (size 1.27 1.27))))
  (pin "1"))
 (symbol
  (lib_id "DRDNB16W:PWR_FLAG")
  (at 165.1 186.69 180)
  (unit 1)
  (body_style 1)
  (exclude_from_sim no)
  (in_bom yes)
  (on_board yes)
  (in_pos_files yes)
  (dnp no)
  (fields_autoplaced yes)
  (property "Reference" "#FLG02" (at 165.1 188.595 0) (hide yes) (show_name no) (do_not_autoplace no) (effects (font (size 1.27 1.27))))
  (property "Value" "PWR_FLAG" (at 165.1 191.77 0) (show_name no) (do_not_autoplace no) (effects (font (size 1.27 1.27))))
  (property "Footprint" "" (at 165.1 186.69 0) (hide yes) (show_name no) (do_not_autoplace no) (effects (font (size 1.27 1.27))))
  (property "Datasheet" "" (at 165.1 186.69 0) (hide yes) (show_name no) (do_not_autoplace no) (effects (font (size 1.27 1.27))))
  (property "Description" "Special symbol for telling ERC where power comes from" (at 165.1 186.69 0) (hide yes) (show_name no) (do_not_autoplace no) (effects (font (size 1.27 1.27))))
  (pin "1"))
 (symbol
  (lib_id "DRDNB16W:0")
  (at 152.4 186.69 0)
  (unit 1)
  (body_style 1)
  (exclude_from_sim no)
  (in_bom yes)
  (on_board yes)
  (in_pos_files yes)
  (dnp no)
  (fields_autoplaced yes)
  (property "Reference" "#GND05" (at 152.4 191.77 0) (hide yes) (show_name no) (do_not_autoplace no) (effects (font (size 1.27 1.27))))
  (property "Value" "0" (at 152.4 190.5 0) (show_name no) (do_not_autoplace no) (effects (font (size 1.27 1.27))))
  (property "Footprint" "" (at 152.4 186.69 0) (hide yes) (show_name no) (do_not_autoplace no) (effects (font (size 1.27 1.27))))
  (property "Datasheet" "https://ngspice.sourceforge.io/docs/ngspice-html-manual/manual.xhtml#subsec_Circuit_elements__device" (at 152.4 196.85 0) (hide yes) (show_name no) (do_not_autoplace no) (effects (font (size 1.27 1.27))))
  (property "Description" "0V reference potential for simulation" (at 152.4 194.31 0) (hide yes) (show_name no) (do_not_autoplace no) (effects (font (size 1.27 1.27))))
  (pin "1"))
 (symbol
  (lib_id "DRDNB16W:D")
  (at 152.4 76.2 90)
  (mirror x)
  (unit 1)
  (body_style 1)
  (exclude_from_sim no)
  (in_bom yes)
  (on_board yes)
  (in_pos_files yes)
  (dnp no)
  (property "Reference" "D1" (at 149.86 74.9299 90) (show_name no) (do_not_autoplace no) (effects (font (size 1.27 1.27)) (justify left)))
  (property "Value" "DI_DRDNB16W_DIODE" (at 149.86 77.4699 90) (show_name no) (do_not_autoplace no) (effects (font (size 1.27 1.27)) (justify left)))
  (property "Footprint" "" (at 152.4 76.2 0) (hide yes) (show_name no) (do_not_autoplace no) (effects (font (size 1.27 1.27))))
  (property "Datasheet" "https://ngspice.sourceforge.io/docs/ngspice-html-manual/manual.xhtml#cha_DIODEs" (at 152.4 76.2 0) (hide yes) (show_name no) (do_not_autoplace no) (effects (font (size 1.27 1.27))))
  (property "Description" "Diode for simulation or PCB" (at 152.4 76.2 0) (hide yes) (show_name no) (do_not_autoplace no) (effects (font (size 1.27 1.27))))
  (property "Sim.Device" "D" (at 152.4 76.2 0) (hide yes) (show_name no) (do_not_autoplace no) (effects (font (size 1.27 1.27))))
  (property "Sim.Pins" "1=K 2=A" (at 152.4 76.2 0) (hide yes) (show_name no) (do_not_autoplace no) (effects (font (size 1.27 1.27))))
  (property "Sim.Library" "DRDNB16W.spice.txt" (at 152.4 76.2 0) (hide yes) (show_name no) (do_not_autoplace no) (effects (font (size 1.27 1.27))))
  (property "Sim.Name" "DI_DRDNB16W_DIODE" (at 152.4 76.2 0) (hide yes) (show_name no) (do_not_autoplace no) (effects (font (size 1.27 1.27))))
  (pin "1")
  (pin "2"))
 (sheet_instances
  (path ""
   (page "1")))
 (embedded_fonts no))
